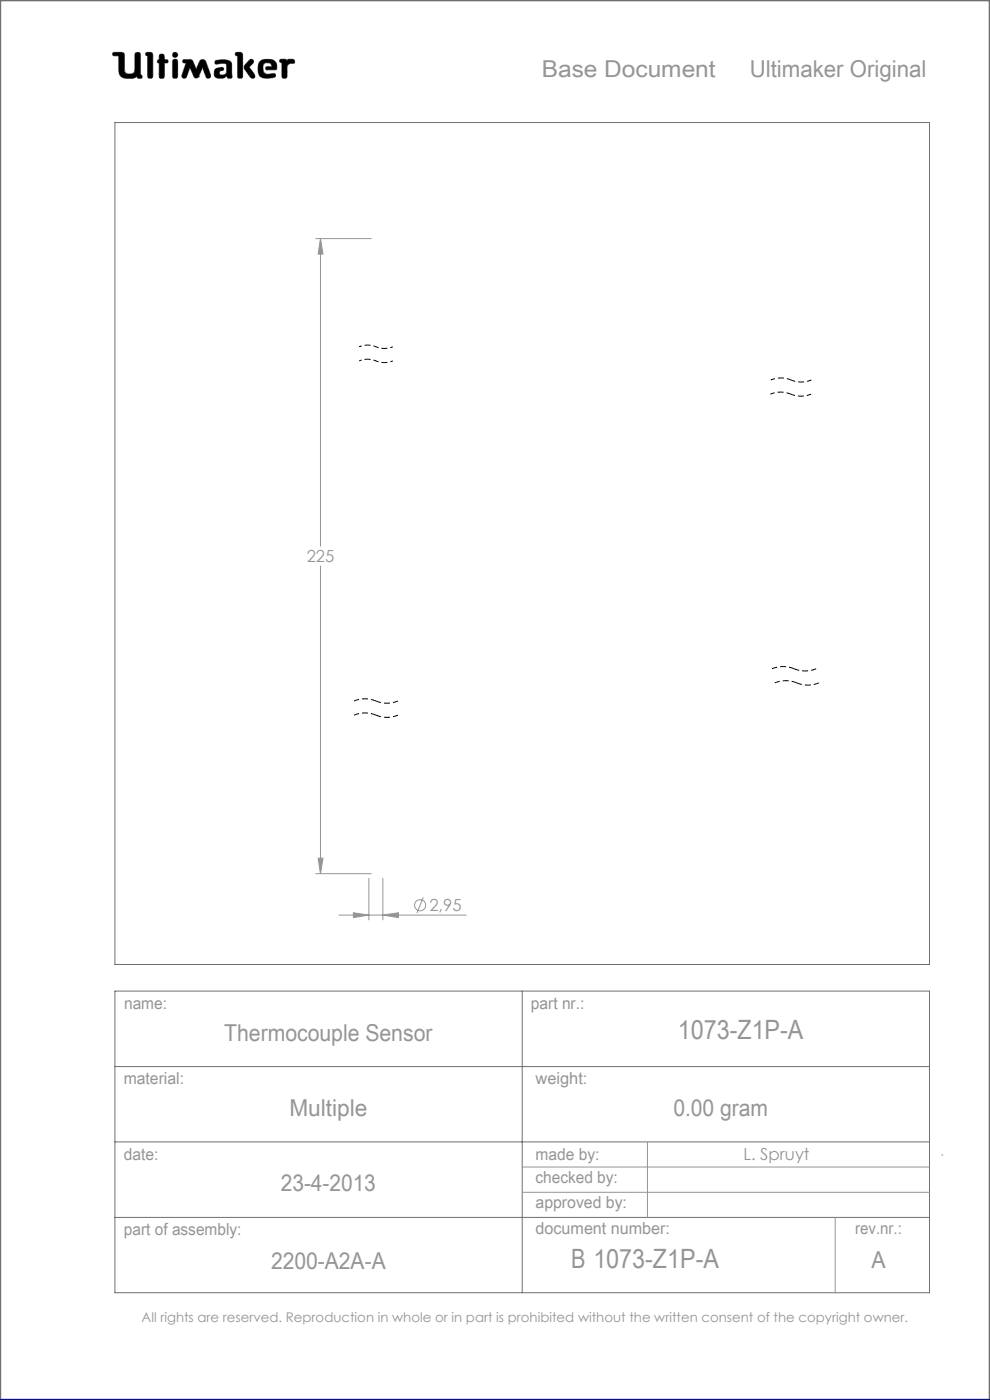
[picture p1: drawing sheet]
<svg xmlns="http://www.w3.org/2000/svg" width="210mm" height="297mm" viewBox="0 0 210 297" stroke-linecap="round" stroke-linejoin="round" font-family="sans-serif">
<g fill="none" stroke="#6f6f6f" stroke-width=".21">
<path d="M24 11.1h1.9l.4 .3 .2 3.9a1.51 1.51 0 0 0 2 0l.2-4a.77 .77 0 0 1 1 0l.1 4.6 .3 .1a.39 .39 0 0 1-.3 .6l-.6-.1-.1-.3a3.8 3.8 0 0 1-3 .3l-.6-.5-.2-.6-.1-3.6h-1a.39 .39 0 0 1-.3-.2 .39 .39 0 0 1 .1-.5zM31 11.1l1.2 .1 .2 .4-.1 4.8a.6 .6 0 0 1-.6 .2 .6 .6 0 0 1-.4-.5v-4.3l-.4-.1zM33.8 12.7v-1.1a.6 .6 0 0 1 .7-.1 .6 .6 0 0 1 .4 .5v.7h.6a.37 .37 0 0 1 0 .6l-.6 .1-.1 3.1a.6 .6 0 0 1-.6 .1 .6 .6 0 0 1-.4-.5v-2.7M33.8 12.7h.1M33.8 13.4h.1M33.8 15.7h.1M33.8 12.7h-.3l-.1 .3v.2l.4 .2M36.7 11.3l.4-.2 .4 .2 .2 .3-.2 .4-.4 .2-.4-.2-.1-.4zM36.8 12.6h.7l.2 .5v3l-.2 .5h-.7l-.2-.5v-3zM38.9 12.7l1.4-.1 .4 .2 .9 1.9 .7-1.6a.73 .73 0 0 1 .7-.5 .73 .73 0 0 1 .7 .5l1 2.8-.1 .5a.53 .53 0 0 1-.5 .2 .53 .53 0 0 1-.4-.3l-.7-2-1 2.1-.4 .2-.4-.2-.9-2.1-.7 2a.54 .54 0 0 1-.5 .3 .54 .54 0 0 1-.5-.2v-.5l.9-2.5-.7-.2zM42.1 16.3h.1M45.6 12.9a3.7 3.7 0 0 1 3.4 .3l.1 .5 .1 2.7a.64 .64 0 0 1-1-.2l-.1-.1a1.93 1.93 0 0 1-2.5 .2 1.32 1.32 0 0 1 .4-1.8l1-.2 .3 .1 .1 .2v.3a.73 .73 0 0 0-.9 .8 .98 .98 0 0 0 1.4 0l.2-.6-.1-1.5a2.59 2.59 0 0 0-2 0l-.4-.2z"/>
<path d="M50 11.1l1.3 .1 .2 .4-.1 4.8a.57 .57 0 0 1-.6 .2 .57 .57 0 0 1-.4-.5v-4.3l-.4-.1zM52.9 12.8l.4-.2 .4 .1 .1 .4-1 1.1 1.2 1.6 .1 .5-.2 .3h-.4a5.9 5.9 0 0 1-1.7-2.2l.1-.6zM55 13.3a2.62 2.62 0 0 1 3.5-.1l.2 1.1-.1 .5h-2l-.2-.1v-.5l1.3-.1-.2-.5a1.24 1.24 0 0 0-1.6 .1l-.1 1.1 .2 .6 .8 .4 1.5-.2 .1 .1v.6a3.8 3.8 0 0 1-3.3-.1 3.2 3.2 0 0 1-.1-2.9zM56.6 14.8h.1M59.4 12.6h1.2l.3 .3a1.21 1.21 0 0 1 1.5-.2v.7l-.9 .1-.6 .4-.1 2.5a.6 .6 0 0 1-.6 .2 .6 .6 0 0 1-.4-.5v-2.8l-.5-.2zM24.4 26h172.8v178.6h-172.8zM24.4 210.3h172.8v63.9h-172.8zM110.8 210.3v63.9M24.4 226.3h172.8M24.4 242.2h172.8M24.4 258.3h172.8"/>
</g>
<path d="M0 297v-297h210v297" fill="none" stroke="#6f6f6f" stroke-width=".5"/>
<g fill="none" stroke="#959595" stroke-width=".21">
<path d="M67 50.6h11.7M68 50.6l.5 3.3h-1zM68 50.6v65.3M68 120.1v65.2M67 185.3h11.7M67.5 182.1h1l-.5 3.2zM71.9 194.1h27M75 193.6l3.2 .5-3.2 .6zM78.2 186.3v8.9M81.2 194.1l3.3-.5v1.1zM81.2 186.3v8.9M89.8 190.4l-1.4 3.3"/>
<path d="M110.8 247.6h86.4M110.8 252.9h86.4M137.3 242.2v16.1M177.2 258.3v15.9M199.7 245h.3"/>
<circle cx="89.1" cy="192" r="1.18"/>
</g>
<path d="M0 297h210" fill="none" stroke="#00f" stroke-width=".5"/>
<path d="M45.7 12.9l-.1 .5 .2 .2 1.2-.2 .9 .1 .2 .3-.1 1.4a.84 .84 0 0 1-.6 .7 .84 .84 0 0 1-.9-.3l.1-.4 .4-.2a.36 .36 0 0 0 .4-.4 .36 .36 0 0 0-.4-.3 1.23 1.23 0 0 0-1.6 1 1.07 1.07 0 0 0 .3 1.1 1.07 1.07 0 0 0 1.1 .2h.6l.3-.2a.28 .28 0 0 1 .4-.3 .28 .28 0 0 1 .2 .4 .57 .57 0 0 0 .6 .2 .57 .57 0 0 0 .3-.6l-.1-2.4a1.23 1.23 0 0 0-1.5-1zM50 11.1v.6l.4 .1v4.6l.3 .2h.5l.3-.3v-4.8l-.4-.4zM53 12.7l-1.2 1.3v.5l1.4 2 .6 .1 .2-.2v-.6l-1.2-1.6 1-.9v-.4l-.4-.3zM55.2 12.9a2.9 2.9 0 0 0 .1 3.4l.5 .2 1 .1 1.4-.2 .3-.2-.1-.5-.2-.1-1.4 .2-.6-.2-.3-.4-.1-.5a.99 .99 0 0 1 .7-1.3 .99 .99 0 0 1 1.2 .7l-1.2 .1-.2 .4 .3 .2h1.5a.51 .51 0 0 0 .6-.1 .51 .51 0 0 0 0-.6 1.62 1.62 0 0 0-2-1.5l-1.1 .1zM59.4 12.6l-.1 .6 .5 .1v3l.2 .3h.6l.3-.4v-2.3l.6-.4 .9-.1 .1-.5-.3-.3h-1l-.3 .3-.4-.3zM36.7 12.7l-.1 .3v3.4l.2 .2h.7l.2-.3v-3.4l-.2-.3zM36.6 11.6a.56 .56 0 0 0 1.1 0 .56 .56 0 0 0-1.1 0zM33.8 11.6v1.1l-.4 .2v.4l.4 .1v2.9l.2 .3h.5l.4-.4v-2.8l.7-.1 .1-.4-.3-.2h-.5v-.8l-.2-.4h-.6zM31 11.1l-.1 .6 .4 .1v4.5l.3 .3h.5l.3-.5v-4.7l-.4-.3zM38.8 12.7v.5l.7 .2-.9 2.5 .1 .6 .5 .1 .3-.2 .8-2.1 .9 2.1 .3 .2h.3l.3-.2 .9-2.1 .7 2.1 .6 .2 .4-.2v-.5l-1-2.8-.3-.4h-.7l-.3 .2-.8 1.8-.9-1.9-.4-.2zM24 11.2v.6h1.2v2.7a1.76 1.76 0 0 0 2.2 2.1h.9l.8-.4 .3 .4h.6l.2-.2-.1-.4-.3-.1v-4.4l-.4-.4h-.5l-.3 .4v3.4a.81 .81 0 0 1-1.1 .8h-.1a.86 .86 0 0 1-1-1.1l-.1-3.3-.4-.2z" fill-rule="evenodd" fill="#000"/>
<path d="M79.8 148.7a6.1 6.1 0 0 0-4.7 0M79.8 151.7a6.1 6.1 0 0 0-4.7 0M84.4 148.7a6.1 6.1 0 0 1-4.6 0M84.4 151.7a6.1 6.1 0 0 1-4.6 0M168.4 141.9a6.1 6.1 0 0 0-4.6 0M169 144.9a6.1 6.1 0 0 0-4.7 0M173.1 141.9a6.1 6.1 0 0 1-4.7 0M173.7 144.9a6.1 6.1 0 0 1-4.7 0" fill="none" stroke="#000" stroke-width=".21" stroke-dasharray="1.3 .6" stroke-dashoffset=".1" stroke-linecap="butt"/>
<path d="M79.8 76.6a4.6 4.6 0 0 0-3.6 0M79.8 73.6a4.6 4.6 0 0 0-3.6 0M83.3 76.6a4.6 4.6 0 0 1-3.5 0M83.3 73.6a4.6 4.6 0 0 1-3.5 0" fill="none" stroke="#000" stroke-width=".21" stroke-dasharray="1.3 .6" stroke-dashoffset=".7" stroke-linecap="butt"/>
<path d="M167.7 83.6a5.6 5.6 0 0 0-4.3 0M167.8 80.6a5.6 5.6 0 0 0-4.3 0M172 83.6a5.6 5.6 0 0 1-4.3 0M172.1 80.6a5.6 5.6 0 0 1-4.3 0" fill="none" stroke="#000" stroke-width=".21" stroke-dasharray="1.3 .6" stroke-dashoffset=".3" stroke-linecap="butt"/>
<path d="M67.5 182.1h1l-.5 3.2zM68 50.6l.5 3.3h-1zM75 193.6l3.2 .5-3.2 .6zM81.2 194.1l3.3-.5v1.1z" fill="#959595"/>
<g font-size="5.6" fill="#959595">
<text x="143.8" y="220.3">1073-Z1P-A</text>
<text x="121.1" y="269.1">B 1073-Z1P-A</text>
</g>
<g font-size="4.9" fill="#959595">
<text x="114.9" y="16.3">Base Document</text>
<text x="159" y="16.3">Ultimaker Original</text>
<text x="47.6" y="220.9">Thermocouple Sensor</text>
<text x="61.4" y="236.7">Multiple</text>
<text x="142.8" y="236.7">0.00 gram</text>
<text x="59.6" y="252.7">23-4-2013</text>
<text x="57.5" y="269.3">2200-A2A-A</text>
<text x="184.9" y="269.1">A</text>
</g>
<g font-size="3.5" fill="#959595">
<text x="65.1" y="119.3">225</text>
<text x="91.1" y="193.4">2,95</text>
<text x="26.3" y="214.1">name:</text>
<text x="112.6" y="214">part nr.:</text>
<text x="26.2" y="229.9">material:</text>
<text x="113.6" y="229.9">weight:</text>
<text x="26.3" y="246">date:</text>
<text x="113.6" y="246">made by:</text>
<text x="113.6" y="251.1">checked by:</text>
<text x="157.7" y="246.2">L. Spruyt</text>
<text x="113.6" y="256.3">approved by:</text>
<text x="26.3" y="262">part of assembly:</text>
<text x="113.6" y="261.8">document number:</text>
<text x="181.4" y="261.9">rev.nr.:</text>
</g>
<text font-size="2.8" fill="#959595" x="30" y="280.4">All rights are reserved. Reproduction in whole or in part is prohibited without the written consent of the copyright owner.</text>
</svg>
